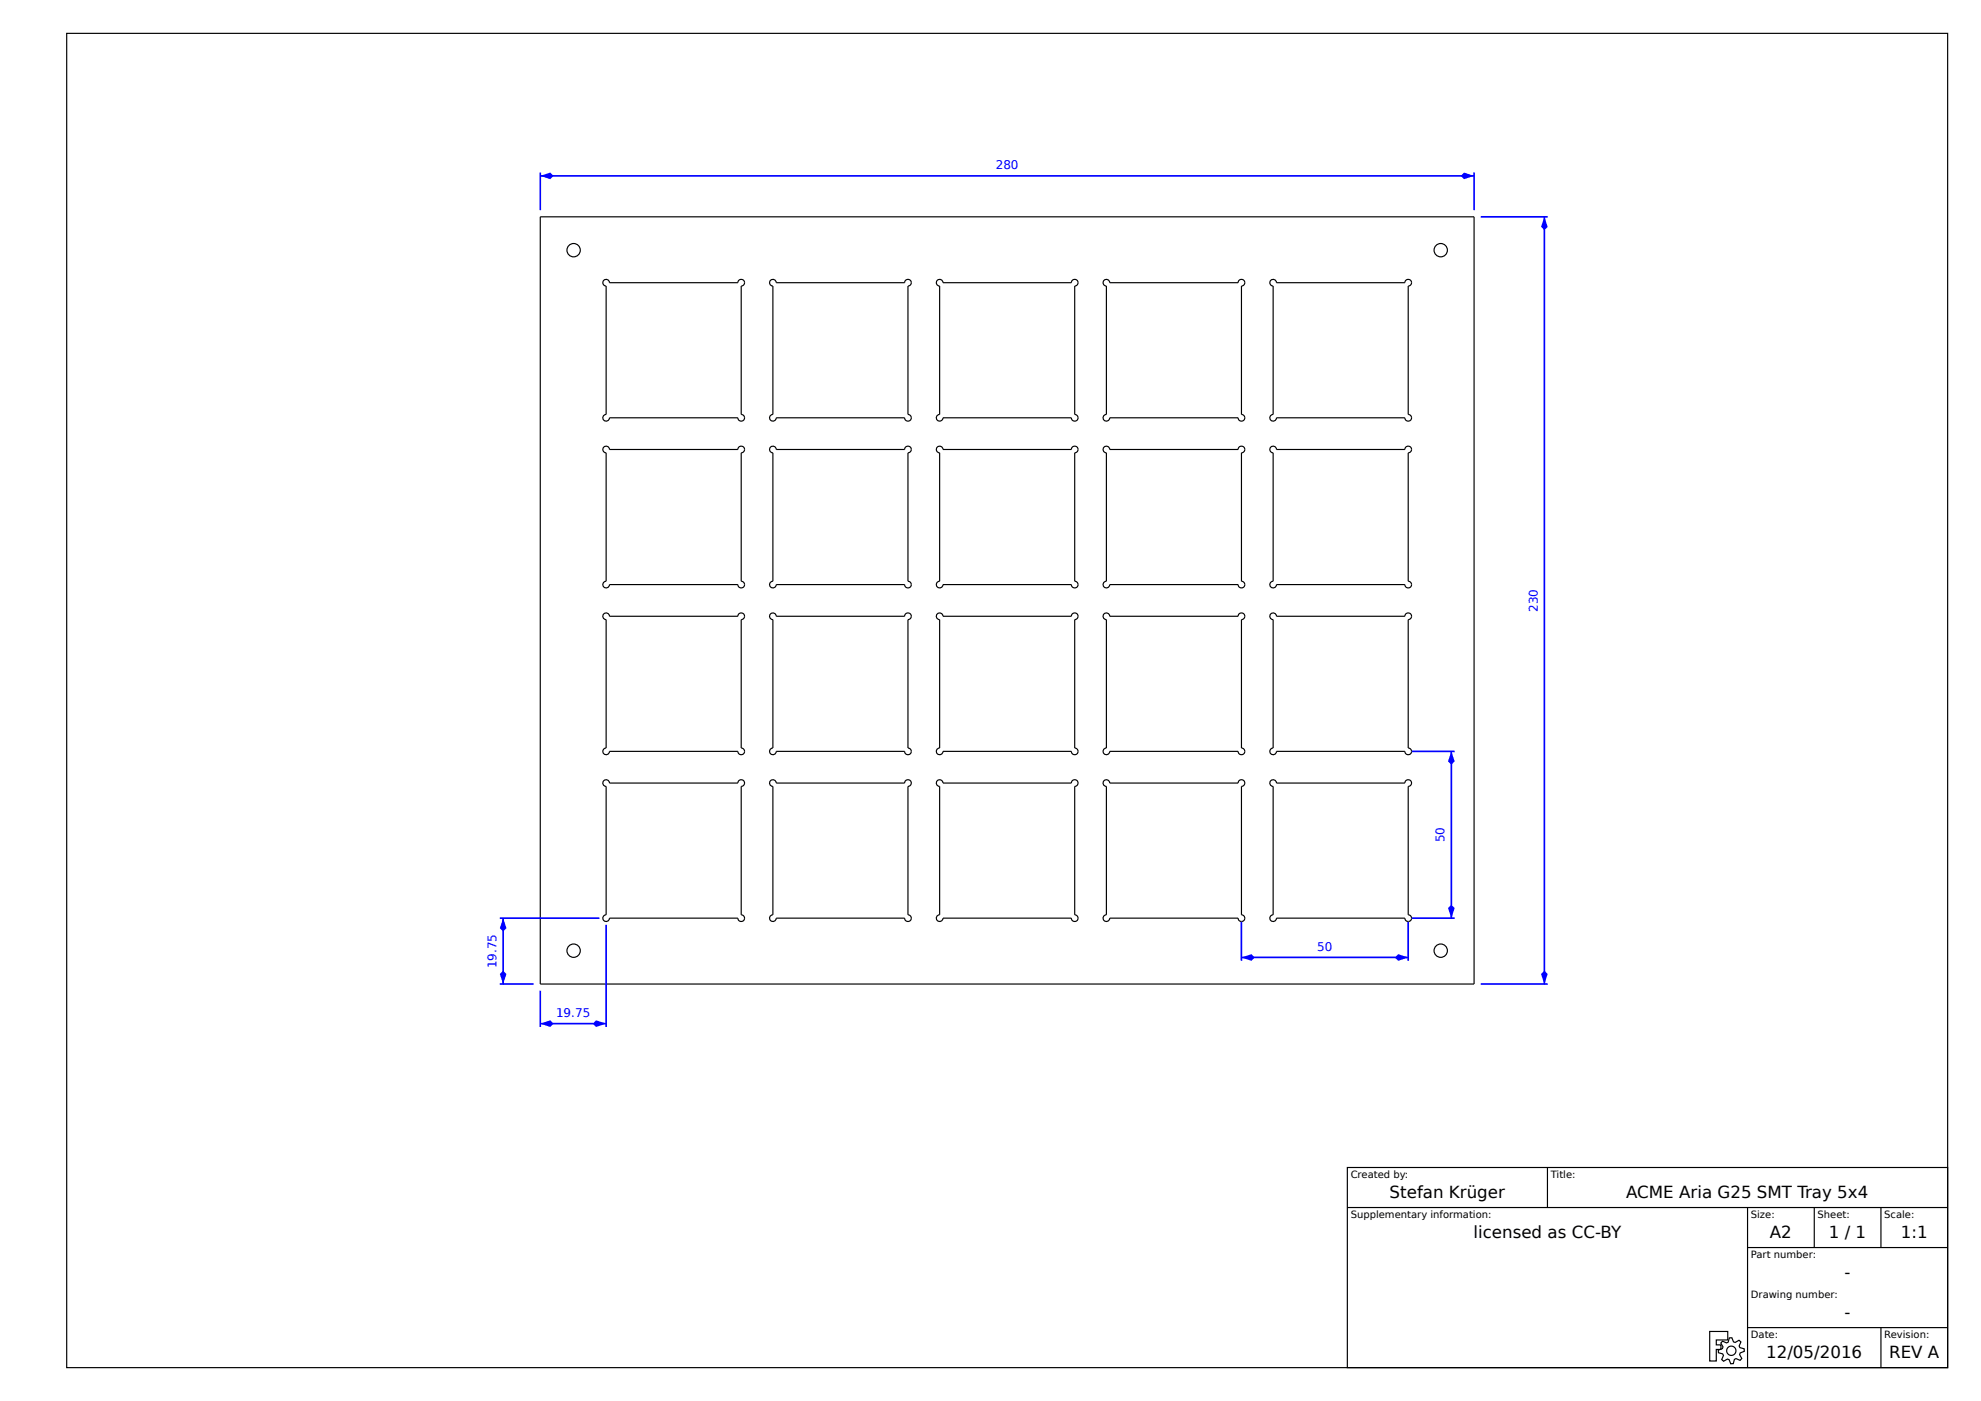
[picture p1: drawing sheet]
<svg xmlns="http://www.w3.org/2000/svg" width="594mm" height="420mm" viewBox="0 0 594 420" stroke-linecap="round" stroke-linejoin="round" font-family="sans-serif">
<g fill="none" stroke="#000" stroke-width=".35">
<path d="M20 10h564v400h-564zM162 65h280v230h-280zM181 84a1 1 0 0 1 1.1-.2 1 1 0 0 1 .6 .9h38.5a1.01 1.01 0 0 1 1.1-1 1.01 1.01 0 0 1 1 1 1.01 1.01 0 0 1-1.1 1v38.5a1.01 1.01 0 0 1 1.1 1.1 1.01 1.01 0 0 1-1 1 1.01 1.01 0 0 1-1.1-1.1h-38.5a1 1 0 0 1-1 1 1 1 0 0 1-1-1 1 1 0 0 1 1-1v-38.5a1 1 0 0 1-.9-.6 1 1 0 0 1 .2-1.1zM231 84a1 1 0 0 1 1.1-.2 1 1 0 0 1 .7 .9h38.5a1.01 1.01 0 0 1 1-1 1.01 1.01 0 0 1 1 1 1.01 1.01 0 0 1-1.1 1v38.5a1.01 1.01 0 0 1 1.1 1.1 1.01 1.01 0 0 1-1 1 1.01 1.01 0 0 1-1-1.1h-38.5a1 1 0 0 1-1 1 1 1 0 0 1-1-1 1 1 0 0 1 1-1v-38.5a1 1 0 0 1-1-.6 1 1 0 0 1 .2-1.1zM281 84a1 1 0 0 1 1.1-.2 1 1 0 0 1 .6 .9h38.5a1.01 1.01 0 0 1 1.1-1 1.01 1.01 0 0 1 1 1 1.01 1.01 0 0 1-1 1v38.5a1.01 1.01 0 0 1 1 1.1 1.01 1.01 0 0 1-1 1 1.01 1.01 0 0 1-1.1-1.1h-38.5a1 1 0 0 1-1 1 1 1 0 0 1-1-1 1 1 0 0 1 1-1v-38.5a1 1 0 0 1-.9-.6 1 1 0 0 1 .2-1.1zM331 84a1 1 0 0 1 1.1-.2 1 1 0 0 1 .6 .9h38.6a1.01 1.01 0 0 1 1-1 1.01 1.01 0 0 1 1 1 1.01 1.01 0 0 1-1.1 1v38.5a1.01 1.01 0 0 1 1.1 1.1 1.01 1.01 0 0 1-1 1 1.01 1.01 0 0 1-1-1.1h-38.6a1 1 0 0 1-1 1 1 1 0 0 1-1-1 1 1 0 0 1 1.1-1v-38.5a1 1 0 0 1-1-.6 1 1 0 0 1 .2-1.1zM381 84a1 1 0 0 1 1.1-.2 1 1 0 0 1 .7 .9h38.4a1.01 1.01 0 0 1 1.1-1 1.01 1.01 0 0 1 1 1 1.01 1.01 0 0 1-1 1v38.5a1.01 1.01 0 0 1 1 1.1 1.01 1.01 0 0 1-1 1 1.01 1.01 0 0 1-1.1-1.1h-38.4a1 1 0 0 1-1.1 1 1 1 0 0 1-1-1 1 1 0 0 1 1-1v-38.5a1 1 0 0 1-.9-.6 1 1 0 0 1 .2-1.1zM181 134a1 1 0 0 1 1.1-.2 1 1 0 0 1 .6 1h38.5a1.01 1.01 0 0 1 1.1-1.1 1.01 1.01 0 0 1 1 1 1.01 1.01 0 0 1-1.1 1.1v38.5a1.01 1.01 0 0 1 1.1 1 1.01 1.01 0 0 1-1 1 1.01 1.01 0 0 1-1.1-1h-38.5a1 1 0 0 1-1 1 1 1 0 0 1-1-1 1 1 0 0 1 1-1v-38.5a1 1 0 0 1-.9-.7 1 1 0 0 1 .2-1.1zM231 134a1 1 0 0 1 1.1-.2 1 1 0 0 1 .7 1h38.5a1.01 1.01 0 0 1 1-1.1 1.01 1.01 0 0 1 1 1 1.01 1.01 0 0 1-1.1 1.1v38.5a1.01 1.01 0 0 1 1.1 1 1.01 1.01 0 0 1-1 1 1.01 1.01 0 0 1-1-1h-38.5a1 1 0 0 1-1 1 1 1 0 0 1-1-1 1 1 0 0 1 1-1v-38.5a1 1 0 0 1-1-.7 1 1 0 0 1 .2-1.1zM281 134a1 1 0 0 1 1.1-.2 1 1 0 0 1 .6 1h38.5a1.01 1.01 0 0 1 1.1-1.1 1.01 1.01 0 0 1 1 1 1.01 1.01 0 0 1-1 1.1v38.5a1.01 1.01 0 0 1 1 1 1.01 1.01 0 0 1-1 1 1.01 1.01 0 0 1-1.1-1h-38.5a1 1 0 0 1-1 1 1 1 0 0 1-1-1 1 1 0 0 1 1-1v-38.5a1 1 0 0 1-.9-.7 1 1 0 0 1 .2-1.1zM331 134a1 1 0 0 1 1.1-.2 1 1 0 0 1 .6 1h38.6a1.01 1.01 0 0 1 1-1.1 1.01 1.01 0 0 1 1 1 1.01 1.01 0 0 1-1.1 1.1v38.5a1.01 1.01 0 0 1 1.1 1 1.01 1.01 0 0 1-1 1 1.01 1.01 0 0 1-1-1h-38.6a1 1 0 0 1-1 .9 1 1 0 0 1-.9-1 1 1 0 0 1 1-.9v-38.5a1 1 0 0 1-1-.7 1 1 0 0 1 .2-1.1zM381 134a1 1 0 0 1 1.1-.2 1 1 0 0 1 .7 1h38.4a1.01 1.01 0 0 1 1.1-1.1 1.01 1.01 0 0 1 1 1 1.01 1.01 0 0 1-1 1.1v38.5a1.01 1.01 0 0 1 1 1 1.01 1.01 0 0 1-1 1 1.01 1.01 0 0 1-1.1-1h-38.4a1 1 0 0 1-1 1 1 1 0 0 1-1.1-1 1 1 0 0 1 1-1v-38.5a1 1 0 0 1-.9-.7 1 1 0 0 1 .2-1.1z"/>
<path d="M181 184a1 1 0 0 1 1.1-.2 1 1 0 0 1 .6 .9h38.5a1.01 1.01 0 0 1 1.1-1 1.01 1.01 0 0 1 1 1 1.01 1.01 0 0 1-1.1 1v38.5a1.01 1.01 0 0 1 1.1 1.1 1.01 1.01 0 0 1-1 1 1.01 1.01 0 0 1-1.1-1h-38.5a1 1 0 0 1-1 .9 1 1 0 0 1-1-1 1 1 0 0 1 1-1v-38.5a1 1 0 0 1-.9-.6 1 1 0 0 1 .2-1.1zM231 184a1 1 0 0 1 1.1-.2 1 1 0 0 1 .7 .9h38.5a1.01 1.01 0 0 1 1-1 1.01 1.01 0 0 1 1 1 1.01 1.01 0 0 1-1.1 1v38.5a1.01 1.01 0 0 1 1.1 1.1 1.01 1.01 0 0 1-1 1 1.01 1.01 0 0 1-1-1h-38.5a1 1 0 0 1-1 .9 1 1 0 0 1-1-1 1 1 0 0 1 1-1v-38.5a1 1 0 0 1-1-.6 1 1 0 0 1 .2-1.1zM281 184a1 1 0 0 1 1.1-.2 1 1 0 0 1 .6 .9h38.5a1.01 1.01 0 0 1 1.1-1 1.01 1.01 0 0 1 1 1 1.01 1.01 0 0 1-1 1v38.5a1.01 1.01 0 0 1 1 1.1 1.01 1.01 0 0 1-1 1 1.01 1.01 0 0 1-1.1-1h-38.5a1 1 0 0 1-1 .9 1 1 0 0 1-1-1 1 1 0 0 1 1-1v-38.5a1 1 0 0 1-.9-.6 1 1 0 0 1 .2-1.1zM331 184a1 1 0 0 1 1.1-.2 1 1 0 0 1 .6 .9h38.6a1.01 1.01 0 0 1 1-1 1.01 1.01 0 0 1 1 1 1.01 1.01 0 0 1-1.1 1v38.5a1.01 1.01 0 0 1 1.1 1.1 1.01 1.01 0 0 1-1 1 1.01 1.01 0 0 1-1-1h-38.6a1 1 0 0 1-1 .9 1 1 0 0 1-1-1 1 1 0 0 1 1.1-1v-38.5a1 1 0 0 1-1-.6 1 1 0 0 1 .2-1.1zM381 184a1 1 0 0 1 1.1-.2 1 1 0 0 1 .7 .9h38.4a1.01 1.01 0 0 1 1.1-1 1.01 1.01 0 0 1 1 1 1.01 1.01 0 0 1-1 1v38.5a1.01 1.01 0 0 1 1 1.1 1.01 1.01 0 0 1-1 1 1.01 1.01 0 0 1-1.1-1h-38.4a1 1 0 0 1-1.1 .9 1 1 0 0 1-1-1 1 1 0 0 1 1-1v-38.5a1 1 0 0 1-.9-.6 1 1 0 0 1 .2-1.1zM181 234a1 1 0 0 1 1.1-.2 1 1 0 0 1 .6 1h38.5a1.01 1.01 0 0 1 1.1-1.1 1.01 1.01 0 0 1 1 1 1.01 1.01 0 0 1-1.1 1.1v38.5a1.01 1.01 0 0 1 1.1 1 1.01 1.01 0 0 1-1 1 1.01 1.01 0 0 1-1.1-1.1h-38.5a1 1 0 0 1-.9 1.1 1 1 0 0 1-1.1-1 1 1 0 0 1 1-1v-38.5a1 1 0 0 1-.9-.7 1 1 0 0 1 .2-1.1zM231 234a1 1 0 0 1 1.1-.2 1 1 0 0 1 .7 1h38.5a1.01 1.01 0 0 1 1-1.1 1.01 1.01 0 0 1 1 1 1.01 1.01 0 0 1-1.1 1.1v38.5a1.01 1.01 0 0 1 1.1 1 1.01 1.01 0 0 1-1 1 1.01 1.01 0 0 1-1-1.1h-38.5a1 1 0 0 1-1 1.1 1 1 0 0 1-1-1 1 1 0 0 1 1-1v-38.5a1 1 0 0 1-1-.7 1 1 0 0 1 .2-1.1zM281 234a1 1 0 0 1 1.1-.2 1 1 0 0 1 .6 1h38.5a1.01 1.01 0 0 1 1.1-1.1 1.01 1.01 0 0 1 1 1 1.01 1.01 0 0 1-1 1.1v38.5a1.01 1.01 0 0 1 1 1 1.01 1.01 0 0 1-1 1 1.01 1.01 0 0 1-1.1-1.1h-38.5a1 1 0 0 1-.9 1.1 1 1 0 0 1-1.1-1 1 1 0 0 1 1-1v-38.5a1 1 0 0 1-.9-.7 1 1 0 0 1 .2-1.1zM331 234a1 1 0 0 1 1.1-.2 1 1 0 0 1 .6 1h38.6a1.01 1.01 0 0 1 1-1.1 1.01 1.01 0 0 1 1 1 1.01 1.01 0 0 1-1.1 1.1v38.5a1.01 1.01 0 0 1 1.1 1 1.01 1.01 0 0 1-1 1 1.01 1.01 0 0 1-1-1.1h-38.6a1 1 0 0 1-1 1 1 1 0 0 1-1-1 1 1 0 0 1 1.1-.9v-38.5a1 1 0 0 1-1-.7 1 1 0 0 1 .2-1.1zM381 234a1 1 0 0 1 1.1-.2 1 1 0 0 1 .7 1h38.4a1.01 1.01 0 0 1 1.1-1.1 1.01 1.01 0 0 1 1 1 1.01 1.01 0 0 1-1 1.1v38.5a1.01 1.01 0 0 1 1 1 1.01 1.01 0 0 1-1 1 1.01 1.01 0 0 1-1.1-1.1h-38.4a1 1 0 0 1-1 1.1 1 1 0 0 1-1.1-1 1 1 0 0 1 1-1v-38.5a1 1 0 0 1-.9-.7 1 1 0 0 1 .2-1.1zM404 350h180v60h-180zM464 350v12"/>
<path d="M404 362h180M524 362v48M524 374h60M544 362v12M564 362v12M512.7 399.2h5.4v2.5h-3.5v1.5h1.4v1.3h-1.4v3.5h-1.9zM524 398h60M564 398v12M516.5 402.1l1.2 .5 .5-.2 .3-1.3 .8-.1 .5 1.3 .5 .2 1.1-.7 .6 .5-.5 1.2 .2 .5 1.3 .3v.8l-1.2 .5-.2 .5 .7 1.2-.5 .5-1.3-.5-.4 .2-.4 1.3h-.7l-.5-1.2-.5-.2-1.2 .7-.6-.5 .6-1.2-.3-.5-1.2-.4-.1-.7 1.3-.5 .1-.5-.6-1.2z"/>
<circle cx="172" cy="75" r="2"/>
<circle cx="432" cy="75" r="2"/>
<circle cx="172" cy="285" r="2"/>
<circle cx="432" cy="285" r="2"/>
<circle cx="519.1" cy="404.9" r="1.4"/>
</g>
<path d="M162 51.7v11.3M162 52.7h280M442 51.7v11.3" fill="none" stroke="#00f" stroke-width=".5"/>
<g fill="#00f">
<path d="M438 52.7l1-1 3 1-3 1z"/>
<path d="M162 52.7l3-1 1 1-1 1z"/>
</g>
<path d="M444 65h20.1M463.1 65v230M444 295h20.1" fill="none" stroke="#00f" stroke-width=".5"/>
<g fill="#00f">
<path d="M462.1 292l1-1 1 1-1 3z"/>
<path d="M463.1 65l1 3-1 1-1-1z"/>
</g>
<path d="M372.2 276.2v11.8M422.3 276.2v11.8M372.2 287h50.1" fill="none" stroke="#00f" stroke-width=".5"/>
<g fill="#00f">
<path d="M372.2 287l3-1 1 1-1 1z"/>
<path d="M418.2 287l1.1-1 3 1-3 1z"/>
</g>
<path d="M423.3 225.3h12.9M435.2 225.3v49.9M423.3 275.2h12.9" fill="none" stroke="#00f" stroke-width=".5"/>
<g fill="#00f">
<path d="M435.2 225.3l1 3-1 1-1-1z"/>
<path d="M434.2 272.2l1-.9 1 .9-1 3z"/>
</g>
<path d="M149.9 275.2h29.8M150.9 275.2v19.8M149.9 295h10.1" fill="none" stroke="#00f" stroke-width=".5"/>
<g fill="#00f">
<path d="M150.9 275.2l1 3-1 1-1-1z"/>
<path d="M149.9 292l1-1 1 1-1 3z"/>
</g>
<path d="M181.7 277.3v30.6M162 297v10.9M162 306.9h19.7" fill="none" stroke="#00f" stroke-width=".5"/>
<g fill="#00f">
<path d="M177.8 306.9l.9-1 3 1-3 1z"/>
<path d="M162 306.9l3-1 1 1-1 1z"/>
</g>
<g font-size="5">
<text x="416.7" y="359">Stefan Krüger</text>
<text x="487.6" y="359">ACME Aria G25 SMT Tray 5x4</text>
<text x="441.8" y="371">licensed as CC-BY</text>
<text x="530.6" y="371">A2</text>
<text x="548.4" y="371">1 / 1</text>
<text x="570" y="371">1:1</text>
<text x="553.1" y="383">-</text>
<text x="553.1" y="395">-</text>
<text x="529.6" y="407">12/05/2016</text>
<text x="566.4" y="407">REV A</text>
</g>
<g font-size="3.6" fill="#00f">
<text x="298.6" y="50.7">280</text>
<text x="461.1" y="183.4" transform="rotate(-90 461.1 183.4)">230</text>
<text x="433.2" y="252.5" transform="rotate(-90 433.2 252.5)">50</text>
<text x="395" y="285">50</text>
<text x="148.9" y="290.3" transform="rotate(-90 148.9 290.3)">19.75</text>
<text x="166.7" y="304.9">19.75</text>
</g>
<g font-size="3">
<text x="405" y="353">Created by:</text>
<text x="465" y="353">Title:</text>
<text x="405" y="365">Supplementary information:</text>
<text x="525" y="365">Size:</text>
<text x="545" y="365">Sheet:</text>
<text x="565" y="365">Scale:</text>
<text x="525" y="377">Part number:</text>
<text x="525" y="389">Drawing number:</text>
<text x="525" y="401">Date:</text>
<text x="565" y="401">Revision:</text>
</g>
</svg>
